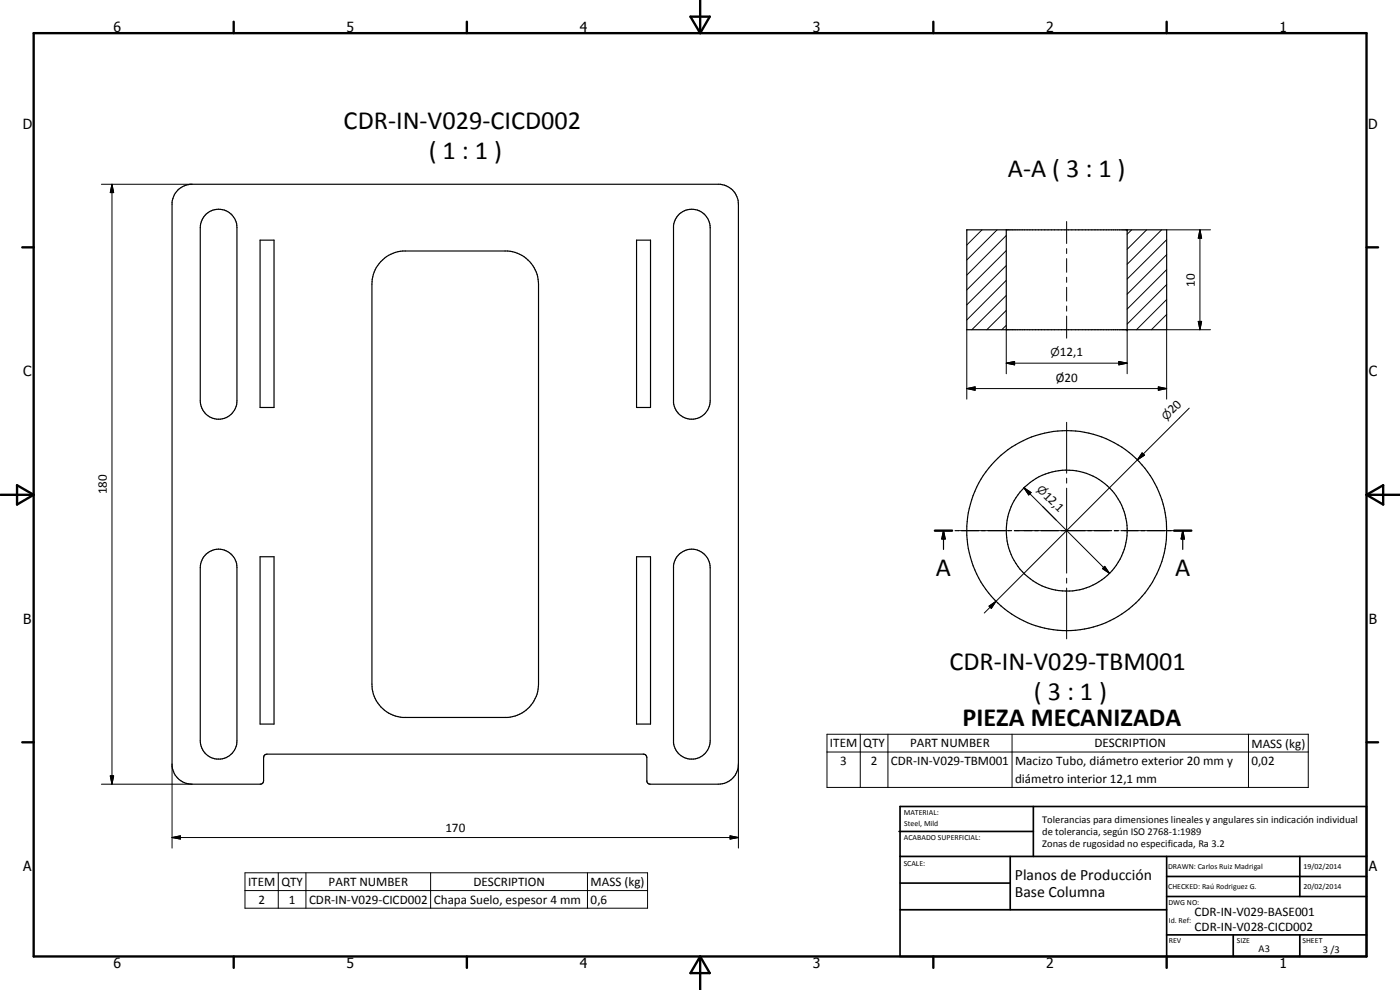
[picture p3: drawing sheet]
<svg xmlns="http://www.w3.org/2000/svg" width="420mm" height="297mm" viewBox="0 0 420 297" stroke-linecap="round" stroke-linejoin="round" font-family="sans-serif">
<g fill="none" stroke="#000" stroke-width=".35">
<path d="M53.4 57l1.4-1 2.3-.7h159.1a6 6 0 0 1 5.4 6v168a6 6 0 0 1-6 6l-20.9-.1-.6-.7v-7.2l-.4-.8-.6-.2h-113l-.6 .2-.4 .8v7l-.5 .9-21 .1a6 6 0 0 1-6-5.4v-169.2l.7-2.2zM61.9 64.2a5.5 5.5 0 0 1 5.9-1 5.5 5.5 0 0 1 3.3 5.1v52a5.5 5.5 0 0 1-5.5 5.5 5.5 5.5 0 0 1-5.5-5.5v-52a5.9 5.9 0 0 1 1.8-4.1zM78.1 72.1h4.1v50.2h-4.1zM114.3 78.5a10.2 10.2 0 0 1 6.6-3.2h31.4a10 10 0 0 1 9.3 10v120a10 10 0 0 1-9.3 10h-31.4a10 10 0 0 1-9.3-10v-120a9.8 9.8 0 0 1 2.7-6.8zM191 72.1h4.2v50.2h-4.2zM203.9 64.2a5.5 5.5 0 0 1 6-1 5.5 5.5 0 0 1 3.2 5.1v52a5.5 5.5 0 0 1-5.2 5.5 5.5 5.5 0 0 1-5.8-4.9v-53.2l.7-2.2zM290.1 69h60v29.9h-60zM302 69v29.9M338.3 69v29.9M280.6 159.2h5.1M283.2 159.2l.5 2.5h-1.1zM283.2 159.2v5.6"/>
<path d="M286.6 159.2h1.1M288.6 159.2h5.1M294.6 159.2h1M296.5 159.2h5.2M302.6 159.2h1M304.5 159.2h5.2M310.5 159.2h1.1M312.5 159.2h5.2M318.5 159.2h1.1M320.5 159.2h5.2M326.5 159.2h1.1M328.5 159.2h5.1"/>
<path d="M334.5 159.2h1.1M336.4 159.2h5.2M342.5 159.2h1M344.4 159.2h5.2M350.5 159.2h1M352.4 159.2h5.1M355 159.2l.5 2.5h-1zM355 159.2v5.6M61.9 166.2a5.5 5.5 0 0 1 5.9-.9 5.5 5.5 0 0 1 3.3 5v52a5.5 5.5 0 0 1-5.5 5.5 5.5 5.5 0 0 1-5.5-5.5v-52l.5-2.2zM78.1 167h4.1v50.3h-4.1zM191 167h4.2v50.3h-4.2zM203.9 166.2a5.5 5.5 0 0 1 5.9-.9 5.5 5.5 0 0 1 3.3 5v52a5.5 5.5 0 0 1-5.2 5.5 5.5 5.5 0 0 1-5.8-4.9v-53.2l.7-2.2z"/>
<circle cx="320.1" cy="159.2" r="18.1"/>
<circle cx="320.2" cy="159.2" r="30"/>
</g>
<g fill="#000">
<circle cx="338.3" cy="69" r=".18"/>
<circle cx="338.3" cy="98.9" r=".18"/>
</g>
<g fill="none" stroke="#000" stroke-width=".71">
<path d="M10.1 9.9h400v277.1h-400zM70.1 6.5v3.4M140.1 6.5v3.4M207.2 5h5.8l-2.9 4.9zM210.1 0v9.9M280.1 6.5v3.4M350.1 6.5v3.4M6.7 74.2h3.4M410.1 74.2h3.5M.1 148.5h10M5.1 145.6l5 2.9-5 2.9zM280.6 159.2h5.1"/>
<path d="M352.4 159.2h5.1M410.1 148.5h10M410.1 148.5l5-2.9v5.8zM6.7 222.7h3.4M410.1 222.7h3.5M70.1 287v3.4M140.1 287v3.4M210.1 287v10M210.1 287l2.9 5h-5.8zM280.1 287v3.4M350.1 287v3.4"/>
</g>
<g fill="none" stroke="#000" stroke-width=".51">
<path d="M269.8 249.5h40.3M270.1 242h140v45h-140zM270.1 257h140M303.2 257v16M310.1 242v15M350.1 257v30M390.1 257v12M270.1 265h33.1M270.1 273h80M350.1 269h60M350.1 263h60M350.1 280.5h60"/>
<path d="M370.1 280.5v6.5M390.1 280.5v6.5"/>
</g>
<g fill="#000">
<path d="M33.6 55.3l.5 2.5h-1zM360.1 69l.5 2.5h-1zM359.6 96.4h1l-.5 2.5zM290.1 116.6l2.5-.5v1zM302 109l2.5-.5v1zM335.8 108.5l2.5 .5-2.5 .5zM347.6 116.1l2.5 .5-2.5 .5zM342.8 135.9l.7 .7-2.2 1.4zM307.3 146.3l2.1 1.5-.7 .7zM283.2 159.2l.5 2.5h-1.1zM330.9 170.6l.6-.7 1.5 2.1zM355 159.2l.5 2.5h-1z"/>
<path d="M296.8 181.9l2.1-1.5-1.4 2.1zM33.1 232.8h1l-.5 2.5zM51.6 251.3l2.5-.5v1zM219.1 250.8l2.5 .5-2.5 .5z"/>
</g>
<g fill="none" stroke="#000" stroke-width=".3">
<path d="M30.4 55.3h27.2M33.6 55.3l.5 2.5h-1zM33.6 55.3v180M290.2 69h-.1M294.7 69l-4.6 4.5M299.2 69l-9.1 9M302 79.7l-11.9 11.8M302 75.2l-11.9 11.8M302 70.7l-11.9 11.8M320.1 66.5v6.6M320.1 74.6v1.5M320.1 77.6v4.1"/>
<path d="M339.6 69l-1.3 1.3M344.1 69l-5.8 5.8M348.6 69l-10.3 10.3M350.1 76.4l-11.8 11.9M350.1 71.9l-11.8 11.8M350.1 69h13.2M360.1 69l.5 2.5h-1zM360.1 69v29.9M290.1 98.9v20.9M302 97.6l-1.4 1.3M302 93.1l-5.8 5.8M302 88.6l-10.3 10.3"/>
<path d="M302 84.1l-11.9 11.9M302 98.9v13.2M320.1 83.2v1.5M320.1 86.2v4.1M320.1 91.8v1.5M320.1 94.8v6.7M338.3 98.9v13.2M350.1 98.8l-.1 .1M350.1 94.4l-4.5 4.5M350.1 89.9l-9 9M350.1 85.4l-11.8 11.8M350.1 80.9l-11.8 11.9"/>
<path d="M359.6 96.4h1l-.5 2.5zM363.3 98.9h-13.2v20.9M290.1 116.6l2.5-.5v1zM290.1 116.6h60M302 109l2.5-.5v1zM302 109h36.3M335.8 108.5l2.5 .5-2.5 .5zM347.6 116.1l2.5 .5-2.5 .5zM320.1 126.7v15.3M342.8 135.9l.7 .7-2.2 1.4zM356.9 122.5l-61.5 61.4M287.6 159.2h15.3"/>
<path d="M304.4 159.2h1.5M307.3 146.3l2.1 1.5-.7 .7zM307.3 146.3l25.7 25.7M307.4 159.2h25.5M312.9 152l4 4M320.1 143.5v1.4M320.1 146.5v25.5M334.4 159.2h1.5M337.4 159.2h15.2M320.1 173.5v1.5M320.1 176.4v15.3M330.9 170.6l.6-.7 1.5 2.1z"/>
<path d="M296.8 181.9l2.1-1.5-1.4 2.1zM30.4 235.3h27.2M33.1 232.8h1l-.5 2.5zM51.6 229.3v25.2M221.6 229.3v25.2M248.2 220.3h144.4v16h-144.4zM248.2 225.6h144.4M258.2 220.3v16M266.5 220.3v16M303.7 220.3v16M374.7 220.3v16M51.6 251.3l2.5-.5v1z"/>
<path d="M51.6 251.3h170M219.1 250.8l2.5 .5-2.5 .5zM73.5 261.9h120.8v10.6h-120.8zM73.5 267.2h120.8M83.5 261.9v10.6M91.8 261.9v10.6M129.2 261.9v10.6M176.3 261.9v10.6"/>
</g>
<g font-size="7.9">
<text x="103.1" y="38.8">CDR-IN-V029-CICD002</text>
<text x="128.7" y="47.8">( 1 : 1 )</text>
<text x="302.5" y="53">A-A ( 3 : 1 )</text>
<text x="280.9" y="172.7">A</text>
<text x="352.7" y="172.7">A</text>
<text x="284.9" y="201">CDR-IN-V029-TBM001</text>
<text x="310.3" y="210">( 3 : 1 )</text>
<text x="288.9" y="217.9">PIEZA MECANIZADA</text>
</g>
<g font-size="4.7">
<text x="304.6" y="263.9">Planos de Producción</text>
<text x="304.6" y="269.3">Base Columna</text>
</g>
<g font-size="4.2">
<text x="34" y="9.6">6</text>
<text x="104" y="9.6">5</text>
<text x="174" y="9.6">4</text>
<text x="244" y="9.6">3</text>
<text x="314" y="9.6">2</text>
<text x="384" y="9.6">1</text>
<text x="6.8" y="38.7">D</text>
<text x="410.6" y="38.7">D</text>
<text x="7" y="112.9">C</text>
<text x="410.8" y="112.9">C</text>
<text x="7" y="187.1">B</text>
<text x="410.8" y="187.1">B</text>
<text x="7" y="261.4">A</text>
<text x="410.8" y="261.4">A</text>
<text x="34" y="290.4">6</text>
<text x="104" y="290.4">5</text>
<text x="174" y="290.4">4</text>
<text x="244" y="290.4">3</text>
<text x="314" y="290.4">2</text>
<text x="384" y="290.4">1</text>
</g>
<g font-size="3.9">
<text x="358.6" y="86" transform="rotate(-90 358.6 86)">10</text>
<text x="318.1" y="106.8">12,1</text>
<text x="316.9" y="114.6">Ø20</text>
<text x="352" y="124.3" transform="rotate(-45 352 124.3)">20</text>
<text x="32.1" y="148.3" transform="rotate(-90 32.1 148.3)">180</text>
<text x="313" y="149" transform="rotate(45 313 149)">12,1</text>
<text x="249.1" y="224.2">ITEM</text>
<text x="259.1" y="224.2">QTY</text>
<text x="273.2" y="224.2">PART NUMBER</text>
<text x="328.5" y="224.2">DESCRIPTION</text>
<text x="375.6" y="224.3">MASS (kg)</text>
<text x="252.2" y="229.5">3</text>
<text x="261.3" y="229.5">2</text>
<text x="267.4" y="229.5">CDR-IN-V029-TBM001</text>
<text x="304.6" y="229.7">Macizo Tubo, diámetro exterior 20 mm y</text>
<text x="375.6" y="229.5">0,02</text>
<text x="304.6" y="234.9">diámetro interior 12,1 mm</text>
<text x="133.7" y="249.7">170</text>
<text x="74.5" y="265.8">ITEM</text>
<text x="84.4" y="265.8">QTY</text>
<text x="98.6" y="265.8">PART NUMBER</text>
<text x="142.1" y="265.8">DESCRIPTION</text>
<text x="177.2" y="265.9">MASS (kg)</text>
<text x="77.5" y="271.1">2</text>
<text x="86.7" y="271.1">1</text>
<text x="92.7" y="271.1">CDR-IN-V029-CICD002</text>
<text x="130.2" y="271.2">Chapa Suelo, espesor 4 mm</text>
<text x="177.2" y="271.1">0,6</text>
<text x="358.5" y="275">CDR-IN-V029-BASE001</text>
<text x="358.5" y="279.4">CDR-IN-V028-CICD002</text>
</g>
<g font-size="3.3">
<text x="315.2" y="106.8">n</text>
<text x="350" y="126.3" transform="rotate(-45 350 126.3)">n</text>
<text x="311" y="147.1" transform="rotate(45 311 147.1)">n</text>
</g>
<g font-size="3.1">
<text x="312.7" y="246.8">Tolerancias para dimensiones lineales y angulares sin indicación individual</text>
<text x="312.7" y="250.4">de tolerancia, según ISO 2768-1:1989</text>
<text x="312.7" y="254">Zonas de rugosidad no especificada, Ra 3.2</text>
<text x="377.7" y="285.6">A3</text>
<text x="397" y="285.9">3 /3</text>
</g>
<g font-size="2.4">
<text x="271.2" y="244.4">MATERIAL:</text>
<text x="271.3" y="252">ACABADO SUPERFICIAL:</text>
<text x="271.4" y="247.9">Steel, Mild</text>
<text x="271.2" y="259.7">SCALE:</text>
<text x="350.6" y="260.8">DRAWN: Carlos Ruiz Madrigal</text>
<text x="391.2" y="260.6">19/02/2014</text>
<text x="350.6" y="266.9">CHECKED: Raú Rodriguez G.</text>
<text x="391.2" y="266.7">20/02/2014</text>
<text x="350.6" y="271.4">DWG NO:</text>
<text x="350.8" y="276.9">Id. Ref:</text>
<text x="350.8" y="282.8">REV</text>
<text x="371.2" y="282.9">SIZE</text>
<text x="390.9" y="282.9">SHEET</text>
</g>
</svg>
